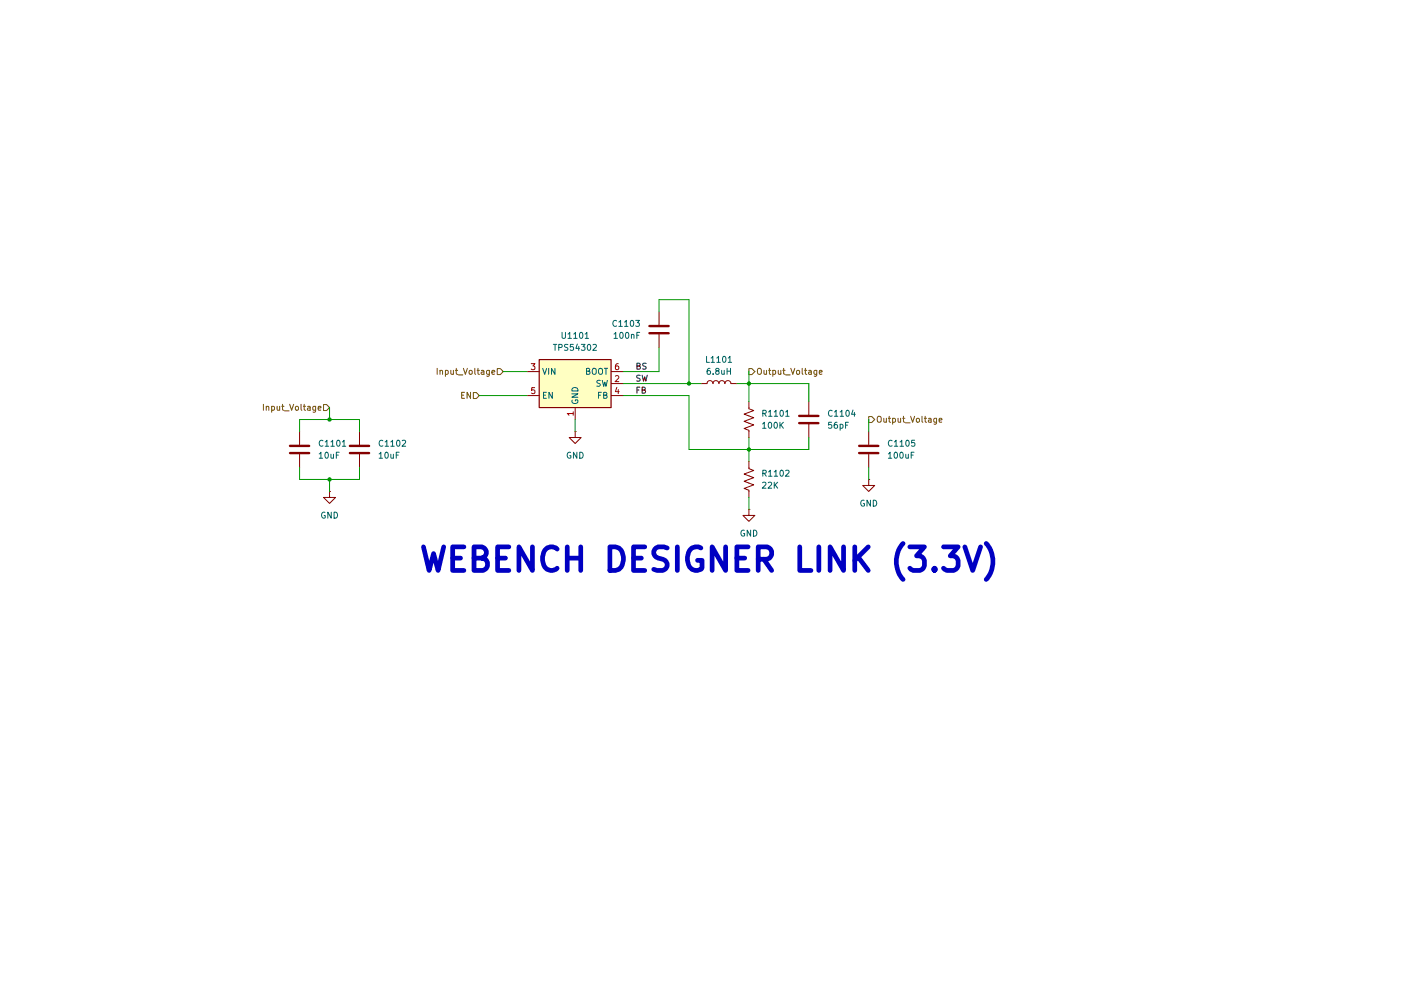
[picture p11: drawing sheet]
(kicad_sch
 (version 20260306)
 (generator "eeschema")
 (generator_version "10.0")
 (paper "A4")
 (lib_symbols
  (symbol "Device:C"
   (pin_numbers (hide yes))
   (pin_names
    (offset 0.254)) (exclude_from_sim no) (in_bom yes) (on_board yes)
   (in_pos_files yes)
   (duplicate_pin_numbers_are_jumpers no)
   (property "Reference" "C" (at 0.635 2.54 0) (show_name no) (do_not_autoplace no) (effects (font (size 1.27 1.27)) (justify left)))
   (property "Value" "C" (at 0.635 -2.54 0) (show_name no) (do_not_autoplace no) (effects (font (size 1.27 1.27)) (justify left)))
   (property "Footprint" "" (at 0.9652 -3.81 0) (show_name no) (do_not_autoplace no) (hide yes) (effects (font (size 1.27 1.27))))
   (property "Datasheet" "" (at 0 0 0) (show_name no) (do_not_autoplace no) (hide yes) (effects (font (size 1.27 1.27))))
   (property "Description" "Unpolarized capacitor" (at 0 0 0) (show_name no) (do_not_autoplace no) (hide yes) (effects (font (size 1.27 1.27))))
   (symbol "C_0_1"
    (polyline (pts (xy -2.032 0.762) (xy 2.032 0.762)) (stroke (width 0.508) (type default)) (fill (type none)))
    (polyline (pts (xy -2.032 -0.762) (xy 2.032 -0.762)) (stroke (width 0.508) (type default)) (fill (type none))))
   (symbol "C_1_1"
    (pin passive line (at 0 3.81 270) (length 2.794) (name "" (effects (font (size 1.27 1.27)))) (number "1" (effects (font (size 1.27 1.27)))))
    (pin passive line (at 0 -3.81 90) (length 2.794) (name "" (effects (font (size 1.27 1.27)))) (number "2" (effects (font (size 1.27 1.27))))))
   (embedded_fonts no))
  (symbol "Device:L"
   (pin_numbers (hide yes))
   (pin_names
    (offset 1.016) (hide yes)) (exclude_from_sim no) (in_bom yes) (on_board yes)
   (in_pos_files yes)
   (duplicate_pin_numbers_are_jumpers no)
   (property "Reference" "L" (at -1.27 0 90) (show_name no) (do_not_autoplace no) (effects (font (size 1.27 1.27))))
   (property "Value" "L" (at 1.905 0 90) (show_name no) (do_not_autoplace no) (effects (font (size 1.27 1.27))))
   (property "Footprint" "" (at 0 0 0) (show_name no) (do_not_autoplace no) (hide yes) (effects (font (size 1.27 1.27))))
   (property "Datasheet" "" (at 0 0 0) (show_name no) (do_not_autoplace no) (hide yes) (effects (font (size 1.27 1.27))))
   (property "Description" "Inductor" (at 0 0 0) (show_name no) (do_not_autoplace no) (hide yes) (effects (font (size 1.27 1.27))))
   (symbol "L_0_1"
    (arc (start 0 2.54) (mid 0.6323 1.905) (end 0 1.27) (stroke (width 0) (type default)) (fill (type none)))
    (arc (start 0 1.27) (mid 0.6323 0.635) (end 0 0) (stroke (width 0) (type default)) (fill (type none)))
    (arc (start 0 0) (mid 0.6323 -0.635) (end 0 -1.27) (stroke (width 0) (type default)) (fill (type none)))
    (arc (start 0 -1.27) (mid 0.6323 -1.905) (end 0 -2.54) (stroke (width 0) (type default)) (fill (type none))))
   (symbol "L_1_1"
    (pin passive line (at 0 3.81 270) (length 1.27) (name "1" (effects (font (size 1.27 1.27)))) (number "1" (effects (font (size 1.27 1.27)))))
    (pin passive line (at 0 -3.81 90) (length 1.27) (name "2" (effects (font (size 1.27 1.27)))) (number "2" (effects (font (size 1.27 1.27))))))
   (embedded_fonts no))
  (symbol "Device:R_US"
   (pin_numbers (hide yes))
   (pin_names
    (offset 0)) (exclude_from_sim no) (in_bom yes) (on_board yes)
   (in_pos_files yes)
   (duplicate_pin_numbers_are_jumpers no)
   (property "Reference" "R" (at 2.54 0 90) (show_name no) (do_not_autoplace no) (effects (font (size 1.27 1.27))))
   (property "Value" "R_US" (at -2.54 0 90) (show_name no) (do_not_autoplace no) (effects (font (size 1.27 1.27))))
   (property "Footprint" "" (at 1.016 -0.254 90) (show_name no) (do_not_autoplace no) (hide yes) (effects (font (size 1.27 1.27))))
   (property "Datasheet" "" (at 0 0 0) (show_name no) (do_not_autoplace no) (hide yes) (effects (font (size 1.27 1.27))))
   (property "Description" "Resistor, US symbol" (at 0 0 0) (show_name no) (do_not_autoplace no) (hide yes) (effects (font (size 1.27 1.27))))
   (symbol "R_US_0_1"
    (polyline (pts (xy 0 2.286) (xy 0 2.54)) (stroke (width 0) (type default)) (fill (type none)))
    (polyline (pts (xy 0 2.286) (xy 1.016 1.905) (xy 0 1.524) (xy -1.016 1.143) (xy 0 0.762)) (stroke (width 0) (type default)) (fill (type none)))
    (polyline (pts (xy 0 0.762) (xy 1.016 0.381) (xy 0 0) (xy -1.016 -0.381) (xy 0 -0.762)) (stroke (width 0) (type default)) (fill (type none)))
    (polyline (pts (xy 0 -0.762) (xy 1.016 -1.143) (xy 0 -1.524) (xy -1.016 -1.905) (xy 0 -2.286)) (stroke (width 0) (type default)) (fill (type none)))
    (polyline (pts (xy 0 -2.286) (xy 0 -2.54)) (stroke (width 0) (type default)) (fill (type none))))
   (symbol "R_US_1_1"
    (pin passive line (at 0 3.81 270) (length 1.27) (name "" (effects (font (size 1.27 1.27)))) (number "1" (effects (font (size 1.27 1.27)))))
    (pin passive line (at 0 -3.81 90) (length 1.27) (name "" (effects (font (size 1.27 1.27)))) (number "2" (effects (font (size 1.27 1.27))))))
   (embedded_fonts no))
  (symbol "Regulator_Switching:TPS54302" (exclude_from_sim no) (in_bom yes) (on_board yes)
   (in_pos_files yes)
   (duplicate_pin_numbers_are_jumpers no)
   (property "Reference" "U" (at -7.62 6.35 0) (show_name no) (do_not_autoplace no) (effects (font (size 1.27 1.27)) (justify left)))
   (property "Value" "TPS54302" (at 0 6.35 0) (show_name no) (do_not_autoplace no) (effects (font (size 1.27 1.27)) (justify left)))
   (property "Footprint" "Package_TO_SOT_SMD:SOT-23-6" (at 1.27 -8.89 0) (show_name no) (do_not_autoplace no) (hide yes) (effects (font (size 1.27 1.27)) (justify left)))
   (property "Datasheet" "http://www.ti.com/lit/ds/symlink/tps54302.pdf" (at -7.62 8.89 0) (show_name no) (do_not_autoplace no) (hide yes) (effects (font (size 1.27 1.27))))
   (property "Description" "3A, 4.5 to 28V Input, EMI Friendly integrated switch synchronous step-down regulator, pulse-skipping, SOT-23-6" (at 0 0 0) (show_name no) (do_not_autoplace no) (hide yes) (effects (font (size 1.27 1.27))))
   (symbol "TPS54302_0_1"
    (rectangle (start -7.62 5.08) (end 7.62 -5.08) (stroke (width 0.254) (type default)) (fill (type background))))
   (symbol "TPS54302_1_1"
    (pin power_in line (at 0 -7.62 90) (length 2.54) (name "GND" (effects (font (size 1.27 1.27)))) (number "1" (effects (font (size 1.27 1.27)))))
    (pin power_out line (at 10.16 0 180) (length 2.54) (name "SW" (effects (font (size 1.27 1.27)))) (number "2" (effects (font (size 1.27 1.27)))))
    (pin power_in line (at -10.16 2.54 0) (length 2.54) (name "VIN" (effects (font (size 1.27 1.27)))) (number "3" (effects (font (size 1.27 1.27)))))
    (pin input line (at 10.16 -2.54 180) (length 2.54) (name "FB" (effects (font (size 1.27 1.27)))) (number "4" (effects (font (size 1.27 1.27)))))
    (pin input line (at -10.16 -2.54 0) (length 2.54) (name "EN" (effects (font (size 1.27 1.27)))) (number "5" (effects (font (size 1.27 1.27)))))
    (pin passive line (at 10.16 2.54 180) (length 2.54) (name "BOOT" (effects (font (size 1.27 1.27)))) (number "6" (effects (font (size 1.27 1.27))))))
   (embedded_fonts no))
  (symbol "power:GND"
   (power global)
   (pin_numbers (hide yes))
   (pin_names
    (offset 0) (hide yes)) (exclude_from_sim no) (in_bom yes) (on_board yes)
   (in_pos_files yes)
   (duplicate_pin_numbers_are_jumpers no)
   (property "Reference" "#PWR" (at 0 -6.35 0) (show_name no) (do_not_autoplace no) (hide yes) (effects (font (size 1.27 1.27))))
   (property "Value" "GND" (at 0 -3.81 0) (show_name no) (do_not_autoplace no) (effects (font (size 1.27 1.27))))
   (property "Footprint" "" (at 0 0 0) (show_name no) (do_not_autoplace no) (hide yes) (effects (font (size 1.27 1.27))))
   (property "Datasheet" "" (at 0 0 0) (show_name no) (do_not_autoplace no) (hide yes) (effects (font (size 1.27 1.27))))
   (property "Description" "Power symbol creates a global label with name \"GND\" , ground" (at 0 0 0) (show_name no) (do_not_autoplace no) (hide yes) (effects (font (size 1.27 1.27))))
   (symbol "GND_0_1"
    (polyline (pts (xy 0 0) (xy 0 -1.27) (xy 1.27 -1.27) (xy 0 -2.54) (xy -1.27 -1.27) (xy 0 -1.27)) (stroke (width 0) (type default)) (fill (type none))))
   (symbol "GND_1_1"
    (pin power_in line (at 0 0 270) (length 0) (name "" (effects (font (size 1.27 1.27)))) (number "1" (effects (font (size 1.27 1.27))))))
   (embedded_fonts no)))
 (text "WEBENCH DESIGNER LINK (3.3V)"
  (exclude_from_sim no)
  (at 88.392 118.872 0)
  (effects (font (size 5 5) (thickness 1)
    (bold yes)) (justify left)
   (href "https://webench.ti.com/appinfo/webench/scripts/SDP.cgi?ID=392D892DF38770E9")))
 (junction
  (at 69.85 88.9)
  (diameter 0)
  (color 0 0 0 0))
 (junction
  (at 158.75 81.28)
  (diameter 0)
  (color 0 0 0 0))
 (junction
  (at 69.85 101.6)
  (diameter 0)
  (color 0 0 0 0))
 (junction
  (at 146.05 81.28)
  (diameter 0)
  (color 0 0 0 0))
 (junction
  (at 158.75 95.25)
  (diameter 0)
  (color 0 0 0 0))
 (wire
  (pts (xy 69.85 88.9) (xy 76.2 88.9))
  (stroke (width 0) (type default)))
 (wire
  (pts (xy 158.75 81.28) (xy 156.21 81.28))
  (stroke (width 0) (type default)))
 (wire
  (pts (xy 132.08 83.82) (xy 146.05 83.82))
  (stroke (width 0) (type default)))
 (wire
  (pts (xy 63.5 99.06) (xy 63.5 101.6))
  (stroke (width 0) (type default)))
 (wire
  (pts (xy 76.2 88.9) (xy 76.2 91.44))
  (stroke (width 0) (type default)))
 (wire
  (pts (xy 121.92 88.9) (xy 121.92 91.44))
  (stroke (width 0) (type default)))
 (wire
  (pts (xy 146.05 95.25) (xy 158.75 95.25))
  (stroke (width 0) (type default)))
 (wire
  (pts (xy 171.45 95.25) (xy 158.75 95.25))
  (stroke (width 0) (type default)))
 (wire
  (pts (xy 69.85 101.6) (xy 76.2 101.6))
  (stroke (width 0) (type default)))
 (wire
  (pts (xy 101.6 83.82) (xy 111.76 83.82))
  (stroke (width 0) (type default)))
 (wire
  (pts (xy 69.85 104.14) (xy 69.85 101.6))
  (stroke (width 0) (type default)))
 (wire
  (pts (xy 63.5 101.6) (xy 69.85 101.6))
  (stroke (width 0) (type default)))
 (wire
  (pts (xy 158.75 85.09) (xy 158.75 81.28))
  (stroke (width 0) (type default)))
 (wire
  (pts (xy 171.45 92.71) (xy 171.45 95.25))
  (stroke (width 0) (type default)))
 (wire
  (pts (xy 63.5 88.9) (xy 69.85 88.9))
  (stroke (width 0) (type default)))
 (wire
  (pts (xy 146.05 63.5) (xy 146.05 81.28))
  (stroke (width 0) (type default)))
 (wire
  (pts (xy 106.68 78.74) (xy 111.76 78.74))
  (stroke (width 0) (type default)))
 (wire
  (pts (xy 69.85 86.36) (xy 69.85 88.9))
  (stroke (width 0) (type default)))
 (wire
  (pts (xy 76.2 101.6) (xy 76.2 99.06))
  (stroke (width 0) (type default)))
 (wire
  (pts (xy 63.5 91.44) (xy 63.5 88.9))
  (stroke (width 0) (type default)))
 (wire
  (pts (xy 132.08 81.28) (xy 146.05 81.28))
  (stroke (width 0) (type default)))
 (wire
  (pts (xy 139.7 73.66) (xy 139.7 78.74))
  (stroke (width 0) (type default)))
 (wire
  (pts (xy 139.7 78.74) (xy 132.08 78.74))
  (stroke (width 0) (type default)))
 (wire
  (pts (xy 171.45 81.28) (xy 158.75 81.28))
  (stroke (width 0) (type default)))
 (wire
  (pts (xy 158.75 105.41) (xy 158.75 107.95))
  (stroke (width 0) (type default)))
 (wire
  (pts (xy 146.05 83.82) (xy 146.05 95.25))
  (stroke (width 0) (type default)))
 (wire
  (pts (xy 171.45 85.09) (xy 171.45 81.28))
  (stroke (width 0) (type default)))
 (wire
  (pts (xy 139.7 63.5) (xy 146.05 63.5))
  (stroke (width 0) (type default)))
 (wire
  (pts (xy 184.15 99.06) (xy 184.15 101.6))
  (stroke (width 0) (type default)))
 (wire
  (pts (xy 158.75 95.25) (xy 158.75 97.79))
  (stroke (width 0) (type default)))
 (wire
  (pts (xy 146.05 81.28) (xy 148.59 81.28))
  (stroke (width 0) (type default)))
 (wire
  (pts (xy 158.75 78.74) (xy 158.75 81.28))
  (stroke (width 0) (type default)))
 (wire
  (pts (xy 139.7 66.04) (xy 139.7 63.5))
  (stroke (width 0) (type default)))
 (wire
  (pts (xy 184.15 88.9) (xy 184.15 91.44))
  (stroke (width 0) (type default)))
 (wire
  (pts (xy 158.75 92.71) (xy 158.75 95.25))
  (stroke (width 0) (type default)))
 (label "BS"
  (at 134.62 78.74 0)
  (effects (font (size 1.27 1.27)) (justify left bottom)))
 (label "FB"
  (at 134.62 83.82 0)
  (effects (font (size 1.27 1.27)) (justify left bottom)))
 (label "SW"
  (at 134.62 81.28 0)
  (effects (font (size 1.27 1.27)) (justify left bottom)))
 (hierarchical_label "Input_Voltage"
  (shape input)
  (at 69.85 86.36 180)
  (effects (font (size 1.27 1.27)) (justify right)))
 (hierarchical_label "EN"
  (shape input)
  (at 101.6 83.82 180)
  (effects (font (size 1.27 1.27)) (justify right)))
 (hierarchical_label "Output_Voltage"
  (shape output)
  (at 184.15 88.9 0)
  (effects (font (size 1.27 1.27)) (justify left)))
 (hierarchical_label "Output_Voltage"
  (shape output)
  (at 158.75 78.74 0)
  (effects (font (size 1.27 1.27)) (justify left)))
 (hierarchical_label "Input_Voltage"
  (shape input)
  (at 106.68 78.74 180)
  (effects (font (size 1.27 1.27)) (justify right)))
 (symbol
  (lib_id "Device:C")
  (at 63.5 95.25 0)
  (unit 1)
  (body_style 1)
  (exclude_from_sim no)
  (in_bom yes)
  (on_board yes)
  (in_pos_files yes)
  (dnp no)
  (fields_autoplaced yes)
  (property "Reference" "C1101" (at 67.31 93.9799 0) (show_name no) (do_not_autoplace no) (effects (font (size 1.27 1.27)) (justify left)))
  (property "Value" "10uF" (at 67.31 96.5199 0) (show_name no) (do_not_autoplace no) (effects (font (size 1.27 1.27)) (justify left)))
  (property "Footprint" "Capacitor_SMD:C_0805_2012Metric" (at 64.4652 99.06 0) (hide yes) (show_name no) (do_not_autoplace no) (effects (font (size 1.27 1.27))))
  (property "Datasheet" "" (at 63.5 95.25 0) (hide yes) (show_name no) (do_not_autoplace no) (effects (font (size 1.27 1.27))))
  (property "Description" "10uF 0805 50V" (at 63.5 95.25 0) (hide yes) (show_name no) (do_not_autoplace no) (effects (font (size 1.27 1.27))))
  (pin "1")
  (pin "2")
  (instances (project "MedicalImager" (path "" (reference "C1101") (unit 1)) (path "" (reference "C1501") (unit 1)) (path "" (reference "C1801") (unit 1)))))
 (symbol
  (lib_id "Device:C")
  (at 184.15 95.25 0)
  (unit 1)
  (body_style 1)
  (exclude_from_sim no)
  (in_bom yes)
  (on_board yes)
  (in_pos_files yes)
  (dnp no)
  (fields_autoplaced yes)
  (property "Reference" "C1105" (at 187.96 93.9799 0) (show_name no) (do_not_autoplace no) (effects (font (size 1.27 1.27)) (justify left)))
  (property "Value" "100uF" (at 187.96 96.5199 0) (show_name no) (do_not_autoplace no) (effects (font (size 1.27 1.27)) (justify left)))
  (property "Footprint" "Capacitor_SMD:C_0805_2012Metric" (at 185.1152 99.06 0) (hide yes) (show_name no) (do_not_autoplace no) (effects (font (size 1.27 1.27))))
  (property "Datasheet" "" (at 184.15 95.25 0) (hide yes) (show_name no) (do_not_autoplace no) (effects (font (size 1.27 1.27))))
  (property "Description" "100uF 0805 6.3V" (at 184.15 95.25 0) (hide yes) (show_name no) (do_not_autoplace no) (effects (font (size 1.27 1.27))))
  (pin "1")
  (pin "2")
  (instances (project "MedicalImager" (path "" (reference "C1105") (unit 1)) (path "" (reference "C1505") (unit 1)) (path "" (reference "C1805") (unit 1)))))
 (symbol
  (lib_id "Device:C")
  (at 139.7 69.85 0)
  (mirror x)
  (unit 1)
  (body_style 1)
  (exclude_from_sim no)
  (in_bom yes)
  (on_board yes)
  (in_pos_files yes)
  (dnp no)
  (property "Reference" "C1103" (at 135.89 68.5799 0) (show_name no) (do_not_autoplace no) (effects (font (size 1.27 1.27)) (justify right)))
  (property "Value" "100nF" (at 135.89 71.1199 0) (show_name no) (do_not_autoplace no) (effects (font (size 1.27 1.27)) (justify right)))
  (property "Footprint" "Capacitor_SMD:C_0402_1005Metric" (at 140.6652 66.04 0) (hide yes) (show_name no) (do_not_autoplace no) (effects (font (size 1.27 1.27))))
  (property "Datasheet" "" (at 139.7 69.85 0) (hide yes) (show_name no) (do_not_autoplace no) (effects (font (size 1.27 1.27))))
  (property "Description" "100nF 0402" (at 139.7 69.85 0) (hide yes) (show_name no) (do_not_autoplace no) (effects (font (size 1.27 1.27))))
  (pin "2")
  (pin "1")
  (instances (project "MedicalImager" (path "" (reference "C1103") (unit 1)) (path "" (reference "C1503") (unit 1)) (path "" (reference "C1803") (unit 1)))))
 (symbol
  (lib_id "Device:R_US")
  (at 158.75 101.6 0)
  (unit 1)
  (body_style 1)
  (exclude_from_sim no)
  (in_bom yes)
  (on_board yes)
  (in_pos_files yes)
  (dnp no)
  (fields_autoplaced yes)
  (property "Reference" "R1102" (at 161.29 100.3299 0) (show_name no) (do_not_autoplace no) (effects (font (size 1.27 1.27)) (justify left)))
  (property "Value" "22K" (at 161.29 102.8699 0) (show_name no) (do_not_autoplace no) (effects (font (size 1.27 1.27)) (justify left)))
  (property "Footprint" "Resistor_SMD:R_0402_1005Metric" (at 159.766 101.854 90) (hide yes) (show_name no) (do_not_autoplace no) (effects (font (size 1.27 1.27))))
  (property "Datasheet" "" (at 158.75 101.6 0) (hide yes) (show_name no) (do_not_autoplace no) (effects (font (size 1.27 1.27))))
  (property "Description" "22K 0402" (at 158.75 101.6 0) (hide yes) (show_name no) (do_not_autoplace no) (effects (font (size 1.27 1.27))))
  (pin "1")
  (pin "2")
  (instances (project "MedicalImager" (path "" (reference "R1102") (unit 1)) (path "" (reference "R1502") (unit 1)) (path "" (reference "R1802") (unit 1)))))
 (symbol
  (lib_id "Regulator_Switching:TPS54302")
  (at 121.92 81.28 0)
  (unit 1)
  (body_style 1)
  (exclude_from_sim no)
  (in_bom yes)
  (on_board yes)
  (in_pos_files yes)
  (dnp no)
  (fields_autoplaced yes)
  (property "Reference" "U1101" (at 121.92 71.12 0) (show_name no) (do_not_autoplace no) (effects (font (size 1.27 1.27))))
  (property "Value" "TPS54302" (at 121.92 73.66 0) (show_name no) (do_not_autoplace no) (effects (font (size 1.27 1.27))))
  (property "Footprint" "Package_TO_SOT_SMD:SOT-23-6" (at 123.19 90.17 0) (hide yes) (show_name no) (do_not_autoplace no) (effects (font (size 1.27 1.27)) (justify left)))
  (property "Datasheet" "http://www.ti.com/lit/ds/symlink/tps54302.pdf" (at 114.3 72.39 0) (hide yes) (show_name no) (do_not_autoplace no) (effects (font (size 1.27 1.27))))
  (property "Description" "3A, 4.5 to 28V Input, EMI Friendly integrated switch synchronous step-down regulator, pulse-skipping, SOT-23-6" (at 121.92 81.28 0) (hide yes) (show_name no) (do_not_autoplace no) (effects (font (size 1.27 1.27))))
  (pin "4")
  (pin "2")
  (pin "1")
  (pin "3")
  (pin "5")
  (pin "6")
  (instances (project "MedicalImager" (path "" (reference "U1101") (unit 1)) (path "" (reference "U1501") (unit 1)) (path "" (reference "U1801") (unit 1)))))
 (symbol
  (lib_id "Device:R_US")
  (at 158.75 88.9 0)
  (unit 1)
  (body_style 1)
  (exclude_from_sim no)
  (in_bom yes)
  (on_board yes)
  (in_pos_files yes)
  (dnp no)
  (fields_autoplaced yes)
  (property "Reference" "R1101" (at 161.29 87.6299 0) (show_name no) (do_not_autoplace no) (effects (font (size 1.27 1.27)) (justify left)))
  (property "Value" "100K" (at 161.29 90.1699 0) (show_name no) (do_not_autoplace no) (effects (font (size 1.27 1.27)) (justify left)))
  (property "Footprint" "Resistor_SMD:R_0402_1005Metric" (at 159.766 89.154 90) (hide yes) (show_name no) (do_not_autoplace no) (effects (font (size 1.27 1.27))))
  (property "Datasheet" "" (at 158.75 88.9 0) (hide yes) (show_name no) (do_not_autoplace no) (effects (font (size 1.27 1.27))))
  (property "Description" "100K 0402" (at 158.75 88.9 0) (hide yes) (show_name no) (do_not_autoplace no) (effects (font (size 1.27 1.27))))
  (pin "1")
  (pin "2")
  (instances (project "MedicalImager" (path "" (reference "R1101") (unit 1)) (path "" (reference "R1501") (unit 1)) (path "" (reference "R1801") (unit 1)))))
 (symbol
  (lib_id "power:GND")
  (at 69.85 104.14 0)
  (unit 1)
  (body_style 1)
  (exclude_from_sim no)
  (in_bom yes)
  (on_board yes)
  (in_pos_files yes)
  (dnp no)
  (fields_autoplaced yes)
  (property "Reference" "#PWR01101" (at 69.85 110.49 0) (hide yes) (show_name no) (do_not_autoplace no) (effects (font (size 1.27 1.27))))
  (property "Value" "GND" (at 69.85 109.22 0) (show_name no) (do_not_autoplace no) (effects (font (size 1.27 1.27))))
  (property "Footprint" "" (at 69.85 104.14 0) (hide yes) (show_name no) (do_not_autoplace no) (effects (font (size 1.27 1.27))))
  (property "Datasheet" "" (at 69.85 104.14 0) (hide yes) (show_name no) (do_not_autoplace no) (effects (font (size 1.27 1.27))))
  (property "Description" "Power symbol creates a global label with name \"GND\" , ground" (at 69.85 104.14 0) (hide yes) (show_name no) (do_not_autoplace no) (effects (font (size 1.27 1.27))))
  (pin "1")
  (instances (project "MedicalImager" (path "" (reference "#PWR01101") (unit 1)) (path "" (reference "#PWR01501") (unit 1)) (path "" (reference "#PWR01801") (unit 1)))))
 (symbol
  (lib_id "power:GND")
  (at 121.92 91.44 0)
  (unit 1)
  (body_style 1)
  (exclude_from_sim no)
  (in_bom yes)
  (on_board yes)
  (in_pos_files yes)
  (dnp no)
  (fields_autoplaced yes)
  (property "Reference" "#PWR01102" (at 121.92 97.79 0) (hide yes) (show_name no) (do_not_autoplace no) (effects (font (size 1.27 1.27))))
  (property "Value" "GND" (at 121.92 96.52 0) (show_name no) (do_not_autoplace no) (effects (font (size 1.27 1.27))))
  (property "Footprint" "" (at 121.92 91.44 0) (hide yes) (show_name no) (do_not_autoplace no) (effects (font (size 1.27 1.27))))
  (property "Datasheet" "" (at 121.92 91.44 0) (hide yes) (show_name no) (do_not_autoplace no) (effects (font (size 1.27 1.27))))
  (property "Description" "Power symbol creates a global label with name \"GND\" , ground" (at 121.92 91.44 0) (hide yes) (show_name no) (do_not_autoplace no) (effects (font (size 1.27 1.27))))
  (pin "1")
  (instances (project "MedicalImager" (path "" (reference "#PWR01102") (unit 1)) (path "" (reference "#PWR01502") (unit 1)) (path "" (reference "#PWR01802") (unit 1)))))
 (symbol
  (lib_id "power:GND")
  (at 158.75 107.95 0)
  (unit 1)
  (body_style 1)
  (exclude_from_sim no)
  (in_bom yes)
  (on_board yes)
  (in_pos_files yes)
  (dnp no)
  (fields_autoplaced yes)
  (property "Reference" "#PWR01103" (at 158.75 114.3 0) (hide yes) (show_name no) (do_not_autoplace no) (effects (font (size 1.27 1.27))))
  (property "Value" "GND" (at 158.75 113.03 0) (show_name no) (do_not_autoplace no) (effects (font (size 1.27 1.27))))
  (property "Footprint" "" (at 158.75 107.95 0) (hide yes) (show_name no) (do_not_autoplace no) (effects (font (size 1.27 1.27))))
  (property "Datasheet" "" (at 158.75 107.95 0) (hide yes) (show_name no) (do_not_autoplace no) (effects (font (size 1.27 1.27))))
  (property "Description" "Power symbol creates a global label with name \"GND\" , ground" (at 158.75 107.95 0) (hide yes) (show_name no) (do_not_autoplace no) (effects (font (size 1.27 1.27))))
  (pin "1")
  (instances (project "MedicalImager" (path "" (reference "#PWR01103") (unit 1)) (path "" (reference "#PWR01503") (unit 1)) (path "" (reference "#PWR01803") (unit 1)))))
 (symbol
  (lib_id "power:GND")
  (at 184.15 101.6 0)
  (unit 1)
  (body_style 1)
  (exclude_from_sim no)
  (in_bom yes)
  (on_board yes)
  (in_pos_files yes)
  (dnp no)
  (fields_autoplaced yes)
  (property "Reference" "#PWR01104" (at 184.15 107.95 0) (hide yes) (show_name no) (do_not_autoplace no) (effects (font (size 1.27 1.27))))
  (property "Value" "GND" (at 184.15 106.68 0) (show_name no) (do_not_autoplace no) (effects (font (size 1.27 1.27))))
  (property "Footprint" "" (at 184.15 101.6 0) (hide yes) (show_name no) (do_not_autoplace no) (effects (font (size 1.27 1.27))))
  (property "Datasheet" "" (at 184.15 101.6 0) (hide yes) (show_name no) (do_not_autoplace no) (effects (font (size 1.27 1.27))))
  (property "Description" "Power symbol creates a global label with name \"GND\" , ground" (at 184.15 101.6 0) (hide yes) (show_name no) (do_not_autoplace no) (effects (font (size 1.27 1.27))))
  (pin "1")
  (instances (project "MedicalImager" (path "" (reference "#PWR01104") (unit 1)) (path "" (reference "#PWR01504") (unit 1)) (path "" (reference "#PWR01804") (unit 1)))))
 (symbol
  (lib_id "Device:C")
  (at 76.2 95.25 0)
  (unit 1)
  (body_style 1)
  (exclude_from_sim no)
  (in_bom yes)
  (on_board yes)
  (in_pos_files yes)
  (dnp no)
  (fields_autoplaced yes)
  (property "Reference" "C1102" (at 80.01 93.9799 0) (show_name no) (do_not_autoplace no) (effects (font (size 1.27 1.27)) (justify left)))
  (property "Value" "10uF" (at 80.01 96.5199 0) (show_name no) (do_not_autoplace no) (effects (font (size 1.27 1.27)) (justify left)))
  (property "Footprint" "Capacitor_SMD:C_0805_2012Metric" (at 77.1652 99.06 0) (hide yes) (show_name no) (do_not_autoplace no) (effects (font (size 1.27 1.27))))
  (property "Datasheet" "" (at 76.2 95.25 0) (hide yes) (show_name no) (do_not_autoplace no) (effects (font (size 1.27 1.27))))
  (property "Description" "10uF 0805 50V" (at 76.2 95.25 0) (hide yes) (show_name no) (do_not_autoplace no) (effects (font (size 1.27 1.27))))
  (pin "1")
  (pin "2")
  (instances (project "MedicalImager" (path "" (reference "C1102") (unit 1)) (path "" (reference "C1502") (unit 1)) (path "" (reference "C1802") (unit 1)))))
 (symbol
  (lib_id "Device:C")
  (at 171.45 88.9 0)
  (unit 1)
  (body_style 1)
  (exclude_from_sim no)
  (in_bom yes)
  (on_board yes)
  (in_pos_files yes)
  (dnp no)
  (fields_autoplaced yes)
  (property "Reference" "C1104" (at 175.26 87.6299 0) (show_name no) (do_not_autoplace no) (effects (font (size 1.27 1.27)) (justify left)))
  (property "Value" "56pF" (at 175.26 90.1699 0) (show_name no) (do_not_autoplace no) (effects (font (size 1.27 1.27)) (justify left)))
  (property "Footprint" "Capacitor_SMD:C_0402_1005Metric" (at 172.4152 92.71 0) (hide yes) (show_name no) (do_not_autoplace no) (effects (font (size 1.27 1.27))))
  (property "Datasheet" "" (at 171.45 88.9 0) (hide yes) (show_name no) (do_not_autoplace no) (effects (font (size 1.27 1.27))))
  (property "Description" "56pF 0402" (at 171.45 88.9 0) (hide yes) (show_name no) (do_not_autoplace no) (effects (font (size 1.27 1.27))))
  (pin "1")
  (pin "2")
  (instances (project "MedicalImager" (path "" (reference "C1104") (unit 1)) (path "" (reference "C1504") (unit 1)) (path "" (reference "C1804") (unit 1)))))
 (symbol
  (lib_id "Device:L")
  (at 152.4 81.28 90)
  (unit 1)
  (body_style 1)
  (exclude_from_sim no)
  (in_bom yes)
  (on_board yes)
  (in_pos_files yes)
  (dnp no)
  (fields_autoplaced yes)
  (property "Reference" "L1101" (at 152.4 76.2 90) (show_name no) (do_not_autoplace no) (effects (font (size 1.27 1.27))))
  (property "Value" "6.8uH" (at 152.4 78.74 90) (show_name no) (do_not_autoplace no) (effects (font (size 1.27 1.27))))
  (property "Footprint" "Inductor_SMD:L_6.3x6.3_H3" (at 152.4 81.28 0) (hide yes) (show_name no) (do_not_autoplace no) (effects (font (size 1.27 1.27))))
  (property "Datasheet" "" (at 152.4 81.28 0) (hide yes) (show_name no) (do_not_autoplace no) (effects (font (size 1.27 1.27))))
  (property "Description" "6.8uH 6.4*6.3mm - APH0660C-6R8M-TCD5" (at 152.4 81.28 0) (hide yes) (show_name no) (do_not_autoplace no) (effects (font (size 1.27 1.27))))
  (pin "2")
  (pin "1")
  (instances (project "MedicalImager" (path "" (reference "L1101") (unit 1)) (path "" (reference "L1501") (unit 1)) (path "" (reference "L1801") (unit 1))))))
